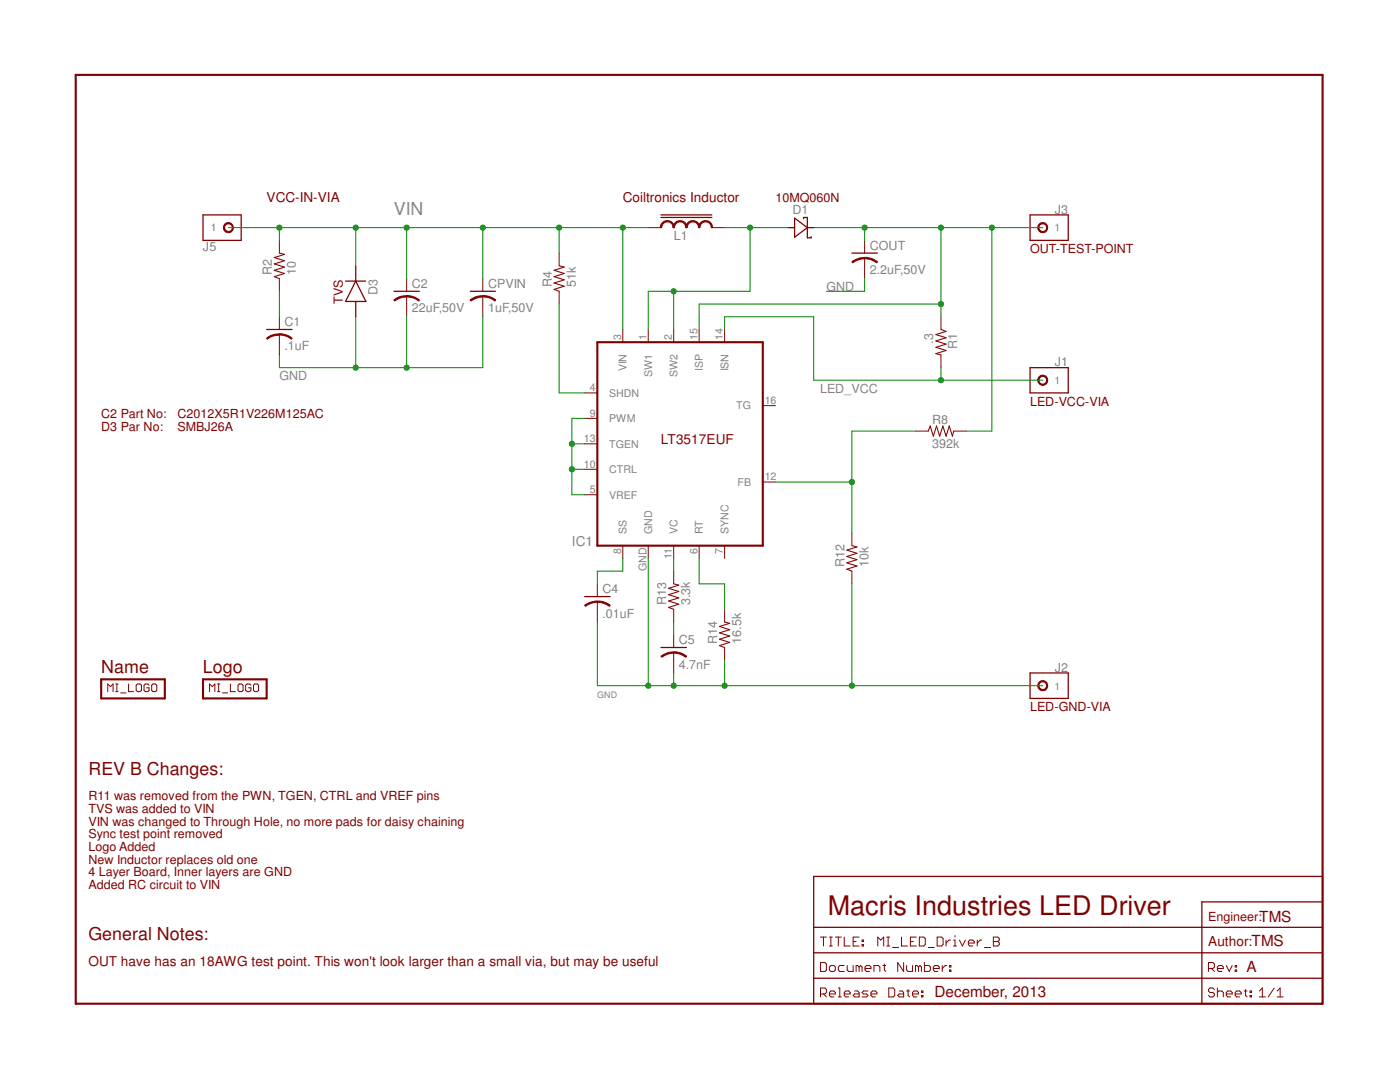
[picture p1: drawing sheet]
<?xml version="1.0" encoding="utf-8"?>
<!DOCTYPE eagle SYSTEM "eagle.dtd">
<eagle version="6.5.0">
<drawing>
<settings>
<setting alwaysvectorfont="no"/>
<setting verticaltext="up"/>
</settings>
<grid distance="100" unitdist="mil" unit="mil" style="lines" multiple="1" display="yes" altdistance="0.01" altunitdist="inch" altunit="inch"/>
<schematic xreflabel="%F%N/%S.%C%R" xrefpart="/%S.%C%R">
<libraries>
<library name="Doc">
<symbols>
<symbol name="LETTER_L">
<wire x1="0" y1="185.42" x2="248.92" y2="185.42" width="0.4064" layer="94"/>
<wire x1="248.92" y1="185.42" x2="248.92" y2="0" width="0.4064" layer="94"/>
<wire x1="0" y1="185.42" x2="0" y2="0" width="0.4064" layer="94"/>
<wire x1="0" y1="0" x2="248.92" y2="0" width="0.4064" layer="94"/>
</symbol>
<symbol name="DOCFIELD">
<wire x1="0" y1="0" x2="77.47" y2="0" width="0.254" layer="94"/>
<wire x1="101.6" y1="10.16" x2="77.47" y2="10.16" width="0.254" layer="94"/>
<wire x1="0" y1="0" x2="0" y2="5.08" width="0.254" layer="94"/>
<wire x1="0" y1="5.08" x2="77.47" y2="5.08" width="0.254" layer="94"/>
<wire x1="0" y1="5.08" x2="0" y2="10.16" width="0.254" layer="94"/>
<wire x1="101.6" y1="10.16" x2="101.6" y2="5.08" width="0.254" layer="94"/>
<wire x1="77.47" y1="5.08" x2="77.47" y2="0" width="0.254" layer="94"/>
<wire x1="77.47" y1="0" x2="101.6" y2="0" width="0.254" layer="94"/>
<wire x1="77.47" y1="10.16" x2="77.47" y2="5.08" width="0.254" layer="94"/>
<wire x1="77.47" y1="10.16" x2="0" y2="10.16" width="0.254" layer="94"/>
<wire x1="77.47" y1="5.08" x2="101.6" y2="5.08" width="0.254" layer="94"/>
<wire x1="101.6" y1="5.08" x2="101.6" y2="0" width="0.254" layer="94"/>
<wire x1="0" y1="10.16" x2="0" y2="15.24" width="0.254" layer="94"/>
<wire x1="101.6" y1="25.4" x2="0" y2="25.4" width="0.254" layer="94"/>
<wire x1="101.6" y1="25.4" x2="101.6" y2="20.32" width="0.254" layer="94"/>
<wire x1="101.6" y1="20.32" x2="101.6" y2="15.24" width="0.254" layer="94"/>
<wire x1="0" y1="15.24" x2="77.47" y2="15.24" width="0.254" layer="94"/>
<wire x1="77.47" y1="15.24" x2="101.6" y2="15.24" width="0.254" layer="94"/>
<wire x1="0" y1="15.24" x2="0" y2="25.4" width="0.254" layer="94"/>
<wire x1="101.6" y1="15.24" x2="101.6" y2="10.16" width="0.254" layer="94"/>
<wire x1="77.47" y1="15.24" x2="77.47" y2="10.16" width="0.254" layer="94"/>
<wire x1="77.47" y1="15.24" x2="77.47" y2="20.32" width="0.254" layer="94"/>
<wire x1="77.47" y1="20.32" x2="101.6" y2="20.32" width="0.254" layer="94"/>
<text x="1.27" y="1.27" size="1.9304" layer="94" font="vector">Release Date:</text>
<text x="78.74" y="1.27" size="1.9304" layer="94" font="vector">Sheet:</text>
<text x="88.9" y="1.27" size="1.9304" layer="94" font="vector">&gt;SHEET</text>
<text x="78.74" y="6.35" size="1.9304" layer="94" font="vector">Rev:</text>
<text x="1.27" y="11.43" size="1.9304" layer="94" font="vector">TITLE:</text>
<text x="1.27" y="6.35" size="1.9304" layer="94" font="vector">Document Number:</text>
<text x="12.7" y="11.43" size="1.9304" layer="94" font="vector">&gt;DRAWING_NAME</text>
<text x="78.74" y="11.43" size="1.9304" layer="94">Author:</text>
<text x="78.74" y="16.51" size="1.778" layer="94">Engineer:</text>
</symbol>
</symbols>
<devicesets>
<deviceset name="FR-LETTER-L" prefix="SH">
<gates>
<gate name="G$1" symbol="LETTER_L" x="0" y="0"/>
<gate name="G$2" symbol="DOCFIELD" x="147.32" y="0"/>
</gates>
<devices>
<device name="">
<technologies>
<technology name=""/>
</technologies>
</device>
</devices>
</deviceset>
</devicesets>
</library>
<library name="Discrete">
<symbols>
<symbol name="RESISTOR">
<wire x1="-2.54" y1="0" x2="-2.159" y2="1.016" width="0.2032" layer="94"/>
<wire x1="-2.159" y1="1.016" x2="-1.524" y2="-1.016" width="0.2032" layer="94"/>
<wire x1="-1.524" y1="-1.016" x2="-0.889" y2="1.016" width="0.2032" layer="94"/>
<wire x1="-0.889" y1="1.016" x2="-0.254" y2="-1.016" width="0.2032" layer="94"/>
<wire x1="-0.254" y1="-1.016" x2="0.381" y2="1.016" width="0.2032" layer="94"/>
<wire x1="0.381" y1="1.016" x2="1.016" y2="-1.016" width="0.2032" layer="94"/>
<wire x1="1.016" y1="-1.016" x2="1.651" y2="1.016" width="0.2032" layer="94"/>
<wire x1="1.651" y1="1.016" x2="2.286" y2="-1.016" width="0.2032" layer="94"/>
<wire x1="2.286" y1="-1.016" x2="2.54" y2="0" width="0.2032" layer="94"/>
<text x="-1.778" y="1.4986" size="1.778" layer="95">&gt;NAME</text>
<text x="-1.778" y="-3.302" size="1.778" layer="96">&gt;VALUE</text>
<pin name="2" x="5.08" y="0" visible="off" length="short" direction="pas" swaplevel="1" rot="R180"/>
<pin name="1" x="-5.08" y="0" visible="off" length="short" direction="pas" swaplevel="1"/>
</symbol>
<symbol name="CAP">
<wire x1="-2.54" y1="0" x2="2.54" y2="0" width="0.254" layer="94"/>
<wire x1="0" y1="-1.016" x2="0" y2="-2.54" width="0.1524" layer="94"/>
<wire x1="0" y1="-1" x2="2.4892" y2="-1.8542" width="0.254" layer="94" curve="-37.878202" cap="flat"/>
<wire x1="-2.4668" y1="-1.8504" x2="0" y2="-1.0161" width="0.254" layer="94" curve="-37.373024" cap="flat"/>
<text x="1.016" y="0.635" size="1.778" layer="95">&gt;NAME</text>
<text x="1.016" y="-4.191" size="1.778" layer="96">&gt;VALUE</text>
<pin name="1" x="0" y="2.54" visible="off" length="short" direction="pas" swaplevel="1" rot="R270"/>
<pin name="2" x="0" y="-5.08" visible="off" length="short" direction="pas" swaplevel="1" rot="R90"/>
</symbol>
<symbol name="SHOTTKEY">
<wire x1="1.27" y1="1.905" x2="-1.27" y2="0" width="0.254" layer="94"/>
<wire x1="-1.27" y1="0" x2="1.27" y2="-1.905" width="0.254" layer="94"/>
<wire x1="1.27" y1="-1.905" x2="1.27" y2="0" width="0.254" layer="94"/>
<wire x1="1.27" y1="0" x2="1.27" y2="1.905" width="0.254" layer="94"/>
<wire x1="-2.54" y1="0" x2="-1.27" y2="0" width="0.254" layer="94"/>
<wire x1="1.27" y1="0" x2="2.54" y2="0" width="0.254" layer="94"/>
<wire x1="-2.032" y1="1.778" x2="-2.032" y2="2.032" width="0.254" layer="94"/>
<wire x1="-2.032" y1="2.032" x2="-1.27" y2="2.032" width="0.254" layer="94"/>
<wire x1="-1.27" y1="2.032" x2="-1.27" y2="-2.032" width="0.254" layer="94"/>
<wire x1="-1.27" y1="-2.032" x2="-0.508" y2="-2.032" width="0.254" layer="94"/>
<wire x1="-0.508" y1="-2.032" x2="-0.508" y2="-1.778" width="0.254" layer="94"/>
<text x="-1.524" y="-4.572" size="1.778" layer="95">&gt;NAME</text>
<pin name="C" x="-2.54" y="0" visible="off" length="point"/>
<pin name="A" x="2.54" y="0" visible="off" length="point" rot="R180"/>
</symbol>
<symbol name="INDUCTOR">
<wire x1="0" y1="0" x2="2.54" y2="0" width="0.254" layer="94" curve="-180" cap="flat"/>
<wire x1="2.54" y1="0" x2="5.08" y2="0" width="0.254" layer="94" curve="-180" cap="flat"/>
<wire x1="-2.54" y1="0" x2="0" y2="0" width="0.254" layer="94" curve="-180" cap="flat"/>
<wire x1="-5.08" y1="0" x2="-2.54" y2="0" width="0.254" layer="94" curve="-180" cap="flat"/>
<wire x1="-5.08" y1="2.032" x2="5.08" y2="2.032" width="0.254" layer="94"/>
<wire x1="-5.08" y1="2.54" x2="5.08" y2="2.54" width="0.254" layer="94"/>
<text x="-2.54" y="-2.54" size="1.778" layer="95">&gt;NAME</text>
<text x="-2.54" y="-5.08" size="1.778" layer="96">&gt;VALUE</text>
<pin name="1" x="-7.62" y="0" visible="off" length="short"/>
<pin name="2" x="7.62" y="0" visible="off" length="short" rot="R180"/>
</symbol>
<symbol name="DIODE">
<wire x1="-5.08" y1="0" x2="-2.032" y2="0" width="0.254" layer="94"/>
<wire x1="2.032" y1="-2.032" x2="2.032" y2="0" width="0.254" layer="94"/>
<wire x1="2.032" y1="0" x2="2.032" y2="2.032" width="0.254" layer="94"/>
<wire x1="2.032" y1="2.032" x2="-2.032" y2="0" width="0.254" layer="94"/>
<wire x1="5.08" y1="0" x2="2.032" y2="0" width="0.254" layer="94"/>
<wire x1="-2.032" y1="2.024" x2="-2.032" y2="0" width="0.254" layer="94"/>
<wire x1="-2.032" y1="0" x2="-2.032" y2="-2.024" width="0.254" layer="94"/>
<wire x1="-2.032" y1="0" x2="2.032" y2="-2.032" width="0.254" layer="94"/>
<text x="-2.54" y="2.54" size="1.778" layer="95">&gt;NAME</text>
<text x="-2.54" y="-5.08" size="1.778" layer="96">&gt;VALUE</text>
<pin name="C" x="-5.08" y="0" visible="off" length="point"/>
<pin name="A" x="5.08" y="0" visible="off" length="point"/>
</symbol>
</symbols>
<devicesets>
<deviceset name="RES" prefix="R" uservalue="yes">
<gates>
<gate name="G$1" symbol="RESISTOR" x="0" y="0"/>
</gates>
<devices>
<device name="-0207/10" package="0207/10">
<connects>
<connect gate="G$1" pin="1" pad="1"/>
<connect gate="G$1" pin="2" pad="2"/>
</connects>
<technologies>
<technology name=""/>
</technologies>
</device>
<device name="-S0402" package="R0402">
<connects>
<connect gate="G$1" pin="1" pad="1"/>
<connect gate="G$1" pin="2" pad="2"/>
</connects>
<technologies>
<technology name=""/>
</technologies>
</device>
<device name="-S0603" package="R0603">
<connects>
<connect gate="G$1" pin="1" pad="1"/>
<connect gate="G$1" pin="2" pad="2"/>
</connects>
<technologies>
<technology name=""/>
</technologies>
</device>
<device name="-S0805" package="R0805">
<connects>
<connect gate="G$1" pin="1" pad="1"/>
<connect gate="G$1" pin="2" pad="2"/>
</connects>
<technologies>
<technology name=""/>
</technologies>
</device>
<device name="-S0402S" package="R0402S">
<connects>
<connect gate="G$1" pin="1" pad="1"/>
<connect gate="G$1" pin="2" pad="2"/>
</connects>
<technologies>
<technology name=""/>
</technologies>
</device>
<device name="-S0603S" package="R0603S">
<connects>
<connect gate="G$1" pin="1" pad="1"/>
<connect gate="G$1" pin="2" pad="2"/>
</connects>
<technologies>
<technology name=""/>
</technologies>
</device>
<device name="-S2010" package="R2010">
<connects>
<connect gate="G$1" pin="1" pad="1"/>
<connect gate="G$1" pin="2" pad="2"/>
</connects>
<technologies>
<technology name=""/>
</technologies>
</device>
<device name="-S1206" package="R1206">
<connects>
<connect gate="G$1" pin="1" pad="1"/>
<connect gate="G$1" pin="2" pad="2"/>
</connects>
<technologies>
<technology name=""/>
</technologies>
</device>
<device name="-S0805S" package="R0805S">
<connects>
<connect gate="G$1" pin="1" pad="1"/>
<connect gate="G$1" pin="2" pad="2"/>
</connects>
<technologies>
<technology name=""/>
</technologies>
</device>
<device name="-S1206S" package="R1206S">
<connects>
<connect gate="G$1" pin="1" pad="1"/>
<connect gate="G$1" pin="2" pad="2"/>
</connects>
<technologies>
<technology name=""/>
</technologies>
</device>
<device name="-1210" package="PANASONIC_1210">
<connects>
<connect gate="G$1" pin="1" pad="P$1"/>
<connect gate="G$1" pin="2" pad="P$2"/>
</connects>
<technologies>
<technology name=""/>
</technologies>
</device>
<device name="-2512" package="2512">
<connects>
<connect gate="G$1" pin="1" pad="P$1"/>
<connect gate="G$1" pin="2" pad="P$2"/>
</connects>
<technologies>
<technology name=""/>
</technologies>
</device>
</devices>
</deviceset>
<deviceset name="CAP" prefix="C" uservalue="yes">
<gates>
<gate name="G$1" symbol="CAP" x="0" y="0"/>
</gates>
<devices>
<device name="-S0402" package="C0402">
<connects>
<connect gate="G$1" pin="1" pad="1"/>
<connect gate="G$1" pin="2" pad="2"/>
</connects>
<technologies>
<technology name=""/>
</technologies>
</device>
<device name="-S0603" package="C0603">
<connects>
<connect gate="G$1" pin="1" pad="1"/>
<connect gate="G$1" pin="2" pad="2"/>
</connects>
<technologies>
<technology name=""/>
</technologies>
</device>
<device name="-S0805" package="C0805">
<connects>
<connect gate="G$1" pin="1" pad="1"/>
<connect gate="G$1" pin="2" pad="2"/>
</connects>
<technologies>
<technology name=""/>
</technologies>
</device>
<device name="-A102/2X7" package="C102/2X7">
<connects>
<connect gate="G$1" pin="1" pad="1"/>
<connect gate="G$1" pin="2" pad="2"/>
</connects>
<technologies>
<technology name=""/>
</technologies>
</device>
<device name="-S1206" package="C1206">
<connects>
<connect gate="G$1" pin="1" pad="1"/>
<connect gate="G$1" pin="2" pad="2"/>
</connects>
<technologies>
<technology name=""/>
</technologies>
</device>
<device name="-S0402P" package="C0402P">
<connects>
<connect gate="G$1" pin="1" pad="1"/>
<connect gate="G$1" pin="2" pad="2"/>
</connects>
<technologies>
<technology name=""/>
</technologies>
</device>
<device name="-S0402S" package="C0402S">
<connects>
<connect gate="G$1" pin="1" pad="1"/>
<connect gate="G$1" pin="2" pad="2"/>
</connects>
<technologies>
<technology name=""/>
</technologies>
</device>
<device name="-S0603S" package="C0603S">
<connects>
<connect gate="G$1" pin="1" pad="1"/>
<connect gate="G$1" pin="2" pad="2"/>
</connects>
<technologies>
<technology name=""/>
</technologies>
</device>
<device name="-C1210" package="C1210">
<connects>
<connect gate="G$1" pin="1" pad="P$1"/>
<connect gate="G$1" pin="2" pad="P$2"/>
</connects>
<technologies>
<technology name=""/>
</technologies>
</device>
<device name="-S0805S" package="C0805S">
<connects>
<connect gate="G$1" pin="1" pad="1"/>
<connect gate="G$1" pin="2" pad="2"/>
</connects>
<technologies>
<technology name=""/>
</technologies>
</device>
<device name="-S1206S" package="C1206S">
<connects>
<connect gate="G$1" pin="1" pad="1"/>
<connect gate="G$1" pin="2" pad="2"/>
</connects>
<technologies>
<technology name=""/>
</technologies>
</device>
<device name="-CAP2220" package="2220">
<connects>
<connect gate="G$1" pin="1" pad="P$1"/>
<connect gate="G$1" pin="2" pad="P$2"/>
</connects>
<technologies>
<technology name=""/>
</technologies>
</device>
</devices>
</deviceset>
<deviceset name="SCHOTTKY" prefix="D">
<gates>
<gate name="G$1" symbol="SHOTTKEY" x="0" y="0"/>
</gates>
<devices>
<device name="-SMC" package="SMC">
<connects>
<connect gate="G$1" pin="A" pad="A"/>
<connect gate="G$1" pin="C" pad="C"/>
</connects>
<technologies>
<technology name=""/>
</technologies>
</device>
<device name="-POWERMITE" package="POWERMITE">
<connects>
<connect gate="G$1" pin="A" pad="A"/>
<connect gate="G$1" pin="C" pad="C"/>
</connects>
<technologies>
<technology name=""/>
</technologies>
</device>
<device name="-SOD323" package="SOD-323">
<connects>
<connect gate="G$1" pin="A" pad="A"/>
<connect gate="G$1" pin="C" pad="C"/>
</connects>
<technologies>
<technology name=""/>
</technologies>
</device>
<device name="-SMA" package="SMA">
<connects>
<connect gate="G$1" pin="A" pad="A"/>
<connect gate="G$1" pin="C" pad="C"/>
</connects>
<technologies>
<technology name=""/>
</technologies>
</device>
<device name="-SMB" package="SMB">
<connects>
<connect gate="G$1" pin="A" pad="A"/>
<connect gate="G$1" pin="C" pad="C"/>
</connects>
<technologies>
<technology name=""/>
</technologies>
</device>
<device name="-SMC-DO214AB" package="SMC-DO214AB">
<connects>
<connect gate="G$1" pin="A" pad="A"/>
<connect gate="G$1" pin="C" pad="C"/>
</connects>
<technologies>
<technology name=""/>
</technologies>
</device>
<device name="-DO-201AD" package="DO-201AD">
<connects>
<connect gate="G$1" pin="A" pad="ANODE"/>
<connect gate="G$1" pin="C" pad="CATHODE"/>
</connects>
<technologies>
<technology name=""/>
</technologies>
</device>
<device name="-DO-214AA" package="DO-214AA">
<connects>
<connect gate="G$1" pin="A" pad="ANODE"/>
<connect gate="G$1" pin="C" pad="CATH"/>
</connects>
<technologies>
<technology name=""/>
</technologies>
</device>
<device name="-DO-213AC-2" package="DO-213AC-2">
<connects>
<connect gate="G$1" pin="A" pad="A"/>
<connect gate="G$1" pin="C" pad="C"/>
</connects>
<technologies>
<technology name=""/>
</technologies>
</device>
</devices>
</deviceset>
<deviceset name="IND" prefix="L" uservalue="yes">
<gates>
<gate name="G$1" symbol="INDUCTOR" x="0" y="0"/>
</gates>
<devices>
<device name="-ELL6SH" package="ELL6SH">
<connects>
<connect gate="G$1" pin="1" pad="1"/>
<connect gate="G$1" pin="2" pad="2"/>
</connects>
<technologies>
<technology name=""/>
</technologies>
</device>
<device name="-PM43" package="PM43">
<connects>
<connect gate="G$1" pin="1" pad="P$1"/>
<connect gate="G$1" pin="2" pad="P$2"/>
</connects>
<technologies>
<technology name=""/>
</technologies>
</device>
<device name="-CDRH6D38" package="CDRH6D38">
<connects>
<connect gate="G$1" pin="1" pad="1"/>
<connect gate="G$1" pin="2" pad="2"/>
</connects>
<technologies>
<technology name=""/>
</technologies>
</device>
<device name="-CDRH8D43" package="CDRH8D43">
<connects>
<connect gate="G$1" pin="1" pad="1"/>
<connect gate="G$1" pin="2" pad="2"/>
</connects>
<technologies>
<technology name=""/>
</technologies>
</device>
<device name="-VISHAY_2525" package="VISHAY-2525">
<connects>
<connect gate="G$1" pin="1" pad="1"/>
<connect gate="G$1" pin="2" pad="2"/>
</connects>
<technologies>
<technology name=""/>
</technologies>
</device>
<device name="-CR43" package="CR43">
<connects>
<connect gate="G$1" pin="1" pad="1"/>
<connect gate="G$1" pin="2" pad="2"/>
</connects>
<technologies>
<technology name=""/>
</technologies>
</device>
<device name="-L1210" package="L1210">
<connects>
<connect gate="G$1" pin="1" pad="P$1"/>
<connect gate="G$1" pin="2" pad="P$2"/>
</connects>
<technologies>
<technology name=""/>
</technologies>
</device>
<device name="-L1812" package="L1812">
<connects>
<connect gate="G$1" pin="1" pad="1"/>
<connect gate="G$1" pin="2" pad="2"/>
</connects>
<technologies>
<technology name=""/>
</technologies>
</device>
<device name="-CDRH5D18" package="CDRH5D18">
<connects>
<connect gate="G$1" pin="1" pad="1"/>
<connect gate="G$1" pin="2" pad="2"/>
</connects>
<technologies>
<technology name=""/>
</technologies>
</device>
<device name="-NP04S" package="NP04S">
<connects>
<connect gate="G$1" pin="1" pad="1"/>
<connect gate="G$1" pin="2" pad="2"/>
</connects>
<technologies>
<technology name=""/>
</technologies>
</device>
<device name="-COILTRONICS-DR125" package="COILTRONICS-DR125">
<connects>
<connect gate="G$1" pin="1" pad="1"/>
<connect gate="G$1" pin="2" pad="2"/>
</connects>
<technologies>
<technology name=""/>
</technologies>
</device>
<device name="-COILTRONICS-DR73" package="COILTRONICS-DR73">
<connects>
<connect gate="G$1" pin="1" pad="1"/>
<connect gate="G$1" pin="2" pad="2"/>
</connects>
<technologies>
<technology name=""/>
</technologies>
</device>
<device name="-CDRH127" package="CDRH127">
<connects>
<connect gate="G$1" pin="1" pad="1"/>
<connect gate="G$1" pin="2" pad="2"/>
</connects>
<technologies>
<technology name=""/>
</technologies>
</device>
<device name="-SMTDRRI8D43" package="CDRH8D43">
<connects>
<connect gate="G$1" pin="1" pad="1"/>
<connect gate="G$1" pin="2" pad="2"/>
</connects>
<technologies>
<technology name=""/>
</technologies>
</device>
<device name="-0402" package="R0402S">
<connects>
<connect gate="G$1" pin="1" pad="1"/>
<connect gate="G$1" pin="2" pad="2"/>
</connects>
<technologies>
<technology name=""/>
</technologies>
</device>
<device name="-0805" package="R0805">
<connects>
<connect gate="G$1" pin="1" pad="1"/>
<connect gate="G$1" pin="2" pad="2"/>
</connects>
<technologies>
<technology name=""/>
</technologies>
</device>
<device name="-NR3012" package="NR3012">
<connects>
<connect gate="G$1" pin="1" pad="1"/>
<connect gate="G$1" pin="2" pad="2"/>
</connects>
<technologies>
<technology name=""/>
</technologies>
</device>
<device name="-SPM6530T" package="SPM6530T">
<connects>
<connect gate="G$1" pin="1" pad="1"/>
<connect gate="G$1" pin="2" pad="2"/>
</connects>
<technologies>
<technology name=""/>
</technologies>
</device>
<device name="-CDRH127/LD" package="CDRH127">
<connects>
<connect gate="G$1" pin="1" pad="1"/>
<connect gate="G$1" pin="2" pad="2"/>
</connects>
<technologies>
<technology name=""/>
</technologies>
</device>
<device name="-0402-MED" package="R0402">
<connects>
<connect gate="G$1" pin="1" pad="1"/>
<connect gate="G$1" pin="2" pad="2"/>
</connects>
<technologies>
<technology name=""/>
</technologies>
</device>
<device name="-CDRH125" package="CDRH125">
<connects>
<connect gate="G$1" pin="1" pad="P$1"/>
<connect gate="G$1" pin="2" pad="P$2"/>
</connects>
<technologies>
<technology name=""/>
</technologies>
</device>
<device name="-TDK-VLF10040T" package="VLF10040T">
<connects>
<connect gate="G$1" pin="1" pad="1"/>
<connect gate="G$1" pin="2" pad="2"/>
</connects>
<technologies>
<technology name=""/>
</technologies>
</device>
<device name="-800" package="IND-800">
<connects>
<connect gate="G$1" pin="1" pad="1"/>
<connect gate="G$1" pin="2" pad="2"/>
</connects>
<technologies>
<technology name=""/>
</technologies>
</device>
<device name="-COILTRONICS-MPI4040" package="IND-COILTRONICS">
<connects>
<connect gate="G$1" pin="1" pad="DOT"/>
<connect gate="G$1" pin="2" pad="NO_DOT"/>
</connects>
<technologies>
<technology name=""/>
</technologies>
</device>
</devices>
</deviceset>
<deviceset name="DIODE" prefix="D" uservalue="yes">
<gates>
<gate name="G$1" symbol="DIODE" x="0" y="0"/>
</gates>
<devices>
<device name="0402" package="D0402">
<connects>
<connect gate="G$1" pin="A" pad="A"/>
<connect gate="G$1" pin="C" pad="C"/>
</connects>
<technologies>
<technology name=""/>
</technologies>
</device>
<device name="0603" package="D0603">
<connects>
<connect gate="G$1" pin="A" pad="A"/>
<connect gate="G$1" pin="C" pad="C"/>
</connects>
<technologies>
<technology name=""/>
</technologies>
</device>
<device name="0805" package="D0805">
<connects>
<connect gate="G$1" pin="A" pad="A"/>
<connect gate="G$1" pin="C" pad="C"/>
</connects>
<technologies>
<technology name=""/>
</technologies>
</device>
<device name="035" package="DO35">
<connects>
<connect gate="G$1" pin="A" pad="A"/>
<connect gate="G$1" pin="C" pad="C"/>
</connects>
<technologies>
<technology name=""/>
</technologies>
</device>
<device name="A405" package="A405">
<connects>
<connect gate="G$1" pin="A" pad="A"/>
<connect gate="G$1" pin="C" pad="C"/>
</connects>
<technologies>
<technology name=""/>
</technologies>
</device>
<device name="DO41" package="DO41">
<connects>
<connect gate="G$1" pin="A" pad="A"/>
<connect gate="G$1" pin="C" pad="C"/>
</connects>
<technologies>
<technology name=""/>
</technologies>
</device>
<device name="0402S" package="D0402S">
<connects>
<connect gate="G$1" pin="A" pad="A"/>
<connect gate="G$1" pin="C" pad="C"/>
</connects>
<technologies>
<technology name=""/>
</technologies>
</device>
<device name="SMA" package="SMA">
<connects>
<connect gate="G$1" pin="A" pad="A"/>
<connect gate="G$1" pin="C" pad="C"/>
</connects>
<technologies>
<technology name=""/>
</technologies>
</device>
<device name="-SOD123" package="SOD-123">
<connects>
<connect gate="G$1" pin="A" pad="2"/>
<connect gate="G$1" pin="C" pad="1"/>
</connects>
<technologies>
<technology name=""/>
</technologies>
</device>
<device name="?" package="SOD-523F">
<connects>
<connect gate="G$1" pin="A" pad="0"/>
<connect gate="G$1" pin="C" pad="1"/>
</connects>
<technologies>
<technology name=""/>
</technologies>
</device>
<device name="-DO-214AA" package="DO-214AA">
<connects>
<connect gate="G$1" pin="A" pad="ANODE"/>
<connect gate="G$1" pin="C" pad="CATH"/>
</connects>
<technologies>
<technology name=""/>
</technologies>
</device>
<device name="-DO-213AC2" package="DO-213AC-2">
<connects>
<connect gate="G$1" pin="A" pad="A"/>
<connect gate="G$1" pin="C" pad="C"/>
</connects>
<technologies>
<technology name=""/>
</technologies>
</device>
</devices>
</deviceset>
</devicesets>
</library>
<library name="IC">
<symbols>
<symbol name="LT3517">
<wire x1="0" y1="0" x2="33.02" y2="0" width="0.4064" layer="94"/>
<wire x1="33.02" y1="0" x2="33.02" y2="40.64" width="0.4064" layer="94"/>
<wire x1="33.02" y1="40.64" x2="0" y2="40.64" width="0.4064" layer="94"/>
<wire x1="0" y1="40.64" x2="0" y2="0" width="0.4064" layer="94"/>
<text x="12.7" y="20.32" size="1.9304" layer="94">LT3517EUF</text>
<text x="33.02" y="-5.08" size="1.9304" layer="95">&gt;NAME</text>
<pin name="SHDN" x="-2.54" y="30.48" length="short"/>
<pin name="PWM" x="-2.54" y="25.4" length="short"/>
<pin name="TGEN" x="-2.54" y="20.32" length="short"/>
<pin name="CTRL" x="-2.54" y="15.24" length="short"/>
<pin name="VREF" x="-2.54" y="10.16" length="short"/>
<pin name="SS" x="5.08" y="-2.54" length="short" rot="R90"/>
<pin name="GND" x="10.16" y="-2.54" length="short" rot="R90"/>
<pin name="VC" x="15.24" y="-2.54" length="short" rot="R90"/>
<pin name="RT" x="20.32" y="-2.54" length="short" rot="R90"/>
<pin name="SYNC" x="25.4" y="-2.54" length="short" rot="R90"/>
<pin name="FB" x="35.56" y="12.7" length="short" rot="R180"/>
<pin name="TG" x="35.56" y="27.94" length="short" rot="R180"/>
<pin name="VIN" x="5.08" y="43.18" length="short" rot="R270"/>
<pin name="SW1" x="10.16" y="43.18" length="short" rot="R270"/>
<pin name="SW2" x="15.24" y="43.18" length="short" rot="R270"/>
<pin name="ISP" x="20.32" y="43.18" length="short" rot="R270"/>
<pin name="ISN" x="25.4" y="43.18" length="short" rot="R270"/>
</symbol>
</symbols>
<devicesets>
<deviceset name="LT3517" prefix="IC">
<gates>
<gate name="G$1" symbol="LT3517" x="0" y="0"/>
</gates>
<devices>
<device name="" package="QFN_SM">
<connects>
<connect gate="G$1" pin="CTRL" pad="10"/>
<connect gate="G$1" pin="FB" pad="12"/>
<connect gate="G$1" pin="GND" pad="GND"/>
<connect gate="G$1" pin="ISN" pad="14"/>
<connect gate="G$1" pin="ISP" pad="15"/>
<connect gate="G$1" pin="PWM" pad="9"/>
<connect gate="G$1" pin="RT" pad="6"/>
<connect gate="G$1" pin="SHDN" pad="4"/>
<connect gate="G$1" pin="SS" pad="8"/>
<connect gate="G$1" pin="SW1" pad="1"/>
<connect gate="G$1" pin="SW2" pad="2"/>
<connect gate="G$1" pin="SYNC" pad="7"/>
<connect gate="G$1" pin="TG" pad="16"/>
<connect gate="G$1" pin="TGEN" pad="13"/>
<connect gate="G$1" pin="VC" pad="11"/>
<connect gate="G$1" pin="VIN" pad="3"/>
<connect gate="G$1" pin="VREF" pad="5"/>
</connects>
<technologies>
<technology name=""/>
</technologies>
</device>
</devices>
</deviceset>
</devicesets>
</library>
<library name="Mechanical">
<symbols>
<symbol name="PHDR-1">
<wire x1="-5.08" y1="-2.54" x2="2.54" y2="-2.54" width="0.254" layer="94"/>
<wire x1="2.54" y1="-2.54" x2="2.54" y2="2.54" width="0.254" layer="94"/>
<wire x1="2.54" y1="2.54" x2="-5.08" y2="2.54" width="0.254" layer="94"/>
<wire x1="-5.08" y1="2.54" x2="-5.08" y2="-2.54" width="0.254" layer="94"/>
<circle x="0" y="0" radius="0.898" width="0.254" layer="94"/>
<text x="-5.08" y="-4.572" size="1.778" layer="95">&gt;NAME</text>
<pin name="1" x="0" y="0" visible="pin" length="point" direction="pas" rot="R180"/>
</symbol>
</symbols>
<devicesets>
<deviceset name="HDR-1X1" prefix="J">
<gates>
<gate name="G$1" symbol="PHDR-1" x="0" y="0"/>
</gates>
<devices>
<device name="-NORM" package="HDR-1X1">
<connects>
<connect gate="G$1" pin="1" pad="1"/>
</connects>
<technologies>
<technology name=""/>
</technologies>
</device>
<device name="-18AWG_WIRE" package="18AWG-SOLDERPOINT">
<connects>
<connect gate="G$1" pin="1" pad="1"/>
</connects>
<technologies>
<technology name=""/>
</technologies>
</device>
<device name="-8AWG" package="CON-8AWG">
<connects>
<connect gate="G$1" pin="1" pad="P$1"/>
</connects>
<technologies>
<technology name=""/>
</technologies>
</device>
<device name="-14AWG" package="14AWG-SOLDERPOINT">
<connects>
<connect gate="G$1" pin="1" pad="P$1"/>
</connects>
<technologies>
<technology name=""/>
</technologies>
</device>
</devices>
</deviceset>
</devicesets>
</library>
<library name="Logo">
<symbols>
<symbol name="MI_LOGO">
<wire x1="-5.08" y1="1.27" x2="-5.08" y2="-2.54" width="0.4064" layer="94"/>
<wire x1="-5.08" y1="-2.54" x2="7.62" y2="-2.54" width="0.4064" layer="94"/>
<wire x1="7.62" y1="-2.54" x2="7.62" y2="1.27" width="0.4064" layer="94"/>
<wire x1="7.62" y1="1.27" x2="-5.08" y2="1.27" width="0.4064" layer="94"/>
<text x="-3.81" y="-1.27" size="1.6764" layer="94" font="vector">MI_LOGO</text>
</symbol>
</symbols>
<devicesets>
<deviceset name="MI_LOGO">
<gates>
<gate name="G$1" symbol="MI_LOGO" x="5.08" y="2.54"/>
</gates>
<devices>
<device name="-ONE" package="MI_LOGO">
<technologies>
<technology name=""/>
</technologies>
</device>
<device name="-TWO" package="MI_LOGO-5">
<technologies>
<technology name=""/>
</technologies>
</device>
<device name="-NAME_ONE" package="MI_LOGO_NAME_1">
<technologies>
<technology name=""/>
</technologies>
</device>
<device name="-NAME_TWO" package="MI_LOGO_NAME_2">
<technologies>
<technology name=""/>
</technologies>
</device>
<device name="-2014_USA" package="MACRIS_USA_LOGO">
<technologies>
<technology name=""/>
</technologies>
</device>
<device name="-GROVE" package="GROVES_LOGO">
<technologies>
<technology name=""/>
</technologies>
</device>
<device name="" package="MACRIS_MIU30">
<technologies>
<technology name=""/>
</technologies>
</device>
</devices>
</deviceset>
</devicesets>
</library>
</libraries>
<attributes>
</attributes>
<variantdefs>
</variantdefs>
<classes>
<class number="0" name="default" width="0" drill="0">
</class>
</classes>
<parts>
<part name="SH1" library="Doc" deviceset="FR-LETTER-L" device=""/>
<part name="R4" library="Discrete" deviceset="RES" device="-S0805" value="51k"/>
<part name="R12" library="Discrete" deviceset="RES" device="-S0805" value="10k"/>
<part name="R14" library="Discrete" deviceset="RES" device="-S0805" value="16.5k"/>
<part name="R13" library="Discrete" deviceset="RES" device="-S0805" value="3.3k"/>
<part name="R8" library="Discrete" deviceset="RES" device="-S0805" value="392k"/>
<part name="R1" library="Discrete" deviceset="RES" device="-S1206" value=".3"/>
<part name="IC1" library="IC" deviceset="LT3517" device=""/>
<part name="C2" library="Discrete" deviceset="CAP" device="-S0805" value="22uF,50V"/>
<part name="CPVIN" library="Discrete" deviceset="CAP" device="-S1206" value="1uF,50V"/>
<part name="COUT" library="Discrete" deviceset="CAP" device="-S1206" value="2.2uF,50V"/>
<part name="C4" library="Discrete" deviceset="CAP" device="-S0805" value=".01uF"/>
<part name="C5" library="Discrete" deviceset="CAP" device="-S0805" value="4.7nF"/>
<part name="D1" library="Discrete" deviceset="SCHOTTKY" device="-DO-213AC-2"/>
<part name="J1" library="Mechanical" deviceset="HDR-1X1" device="-14AWG"/>
<part name="J2" library="Mechanical" deviceset="HDR-1X1" device="-14AWG"/>
<part name="J3" library="Mechanical" deviceset="HDR-1X1" device="-18AWG_WIRE"/>
<part name="J5" library="Mechanical" deviceset="HDR-1X1" device="-14AWG"/>
<part name="L1" library="Discrete" deviceset="IND" device="-COILTRONICS-MPI4040"/>
<part name="U$1" library="Logo" deviceset="MI_LOGO" device="-NAME_ONE"/>
<part name="U$2" library="Logo" deviceset="MI_LOGO" device="-ONE"/>
<part name="R2" library="Discrete" deviceset="RES" device="-S0805" value="10 "/>
<part name="C1" library="Discrete" deviceset="CAP" device="-S0805" value=".1uF"/>
<part name="D3" library="Discrete" deviceset="DIODE" device="-DO-214AA"/>
</parts>
<sheets>
<sheet>
<plain>
<text x="236.22" y="16.256" size="2.1844" layer="94">TMS</text>
<text x="234.696" y="11.43" size="2.1844" layer="94">TMS</text>
<text x="233.68" y="6.35" size="2.1844" layer="94">A</text>
<text x="150.114" y="17.78" size="3.81" layer="94">Macris Industries LED Driver</text>
<text x="171.45" y="1.27" size="2.1844" layer="94">December, 2013</text>
<text x="139.7" y="160.02" size="1.778" layer="94">10MQ060N</text>
<text x="190.5" y="58.42" size="1.778" layer="94">LED-GND-VIA</text>
<text x="190.5" y="119.38" size="1.778" layer="94">LED-VCC-VIA</text>
<text x="190.5" y="149.86" size="1.778" layer="94">OUT-TEST-POINT</text>
<text x="2.54" y="12.7" size="2.54" layer="94">General Notes:</text>
<text x="2.54" y="7.62" size="1.9304" layer="94">OUT have has an 18AWG test point. This won't look larger than a small via, but may be useful</text>
<text x="38.1" y="160.02" size="1.9304" layer="94">VCC-IN-VIA</text>
<text x="109.22" y="160.02" size="1.9304" layer="94">Coiltronics Inductor</text>
<text x="2.54" y="45.72" size="2.54" layer="94">REV B Changes:</text>
<text x="2.54" y="40.64" size="1.778" layer="94">R11 was removed from the PWN, TGEN, CTRL and VREF pins</text>
<text x="2.54" y="38.1" size="1.778" layer="94">TVS was added to VIN</text>
<text x="2.54" y="35.56" size="1.778" layer="94">VIN was changed to Through Hole, no more pads for daisy chaining</text>
<text x="2.54" y="33.02" size="1.778" layer="94">Sync test point removed</text>
<text x="2.54" y="30.48" size="1.778" layer="94">Logo Added</text>
<text x="2.54" y="27.94" size="1.778" layer="94">New Inductor replaces old one</text>
<text x="2.54" y="25.4" size="1.778" layer="94">4 Layer Board, Inner layers are GND</text>
<text x="5.08" y="66.04" size="2.54" layer="94">Name</text>
<text x="25.4" y="66.04" size="2.54" layer="94">Logo</text>
<text x="20.32" y="114.3" size="1.778" layer="94">SMBJ26A</text>
<text x="53.34" y="139.7" size="1.778" layer="94" rot="R90">TVS</text>
<text x="20.32" y="116.84" size="1.778" layer="94">C2012X5R1V226M125AC</text>
<text x="5.08" y="116.84" size="1.778" layer="94">C2 Part No:</text>
<text x="2.54" y="22.86" size="1.778" layer="94">Added RC circuit to VIN</text>
<text x="5.08" y="114.3" size="1.778" layer="94">D3 Par No:</text>
</plain>
<instances>
<instance part="SH1" gate="G$1" x="0" y="0"/>
<instance part="SH1" gate="G$2" x="147.32" y="0"/>
<instance part="R4" gate="G$1" x="96.52" y="144.78" rot="R90"/>
<instance part="R12" gate="G$1" x="154.94" y="88.9" rot="R90"/>
<instance part="R14" gate="G$1" x="129.54" y="73.66" rot="R90"/>
<instance part="R13" gate="G$1" x="119.38" y="81.28" rot="R90"/>
<instance part="R8" gate="G$1" x="172.72" y="114.3"/>
<instance part="R1" gate="G$1" x="172.72" y="132.08" rot="R270"/>
<instance part="IC1" gate="G$1" x="104.14" y="91.44" smashed="yes">
<attribute name="NAME" x="99.06" y="91.44" size="1.9304" layer="95"/>
</instance>
<instance part="C2" gate="G$1" x="66.04" y="142.24"/>
<instance part="CPVIN" gate="G$1" x="81.28" y="142.24"/>
<instance part="COUT" gate="G$1" x="157.48" y="149.86"/>
<instance part="C4" gate="G$1" x="104.14" y="81.28"/>
<instance part="C5" gate="G$1" x="119.38" y="71.12"/>
<instance part="D1" gate="G$1" x="144.78" y="154.94" rot="R180"/>
<instance part="J1" gate="G$1" x="193.04" y="124.46" rot="R180"/>
<instance part="J2" gate="G$1" x="193.04" y="63.5" rot="R180"/>
<instance part="J3" gate="G$1" x="193.04" y="154.94" rot="R180"/>
<instance part="J5" gate="G$1" x="30.48" y="154.94"/>
<instance part="L1" gate="G$1" x="121.92" y="154.94"/>
<instance part="U$1" gate="G$1" x="10.16" y="63.5"/>
<instance part="U$2" gate="G$1" x="30.48" y="63.5"/>
<instance part="R2" gate="G$1" x="40.64" y="147.32" rot="R90"/>
<instance part="C1" gate="G$1" x="40.64" y="134.62"/>
<instance part="D3" gate="G$1" x="55.88" y="142.24" rot="R270"/>
</instances>
<busses>
</busses>
<nets>
<net name="VIN" class="0">
<segment>
<wire x1="109.22" y1="134.62" x2="109.22" y2="154.94" width="0.1524" layer="91"/>
<wire x1="109.22" y1="154.94" x2="114.3" y2="154.94" width="0.1524" layer="91"/>
<wire x1="30.48" y1="154.94" x2="40.64" y2="154.94" width="0.1524" layer="91"/>
<wire x1="40.64" y1="154.94" x2="55.88" y2="154.94" width="0.1524" layer="91"/>
<wire x1="55.88" y1="154.94" x2="66.04" y2="154.94" width="0.1524" layer="91"/>
<wire x1="66.04" y1="154.94" x2="66.04" y2="144.78" width="0.1524" layer="91"/>
<wire x1="66.04" y1="154.94" x2="81.28" y2="154.94" width="0.1524" layer="91"/>
<wire x1="81.28" y1="154.94" x2="81.28" y2="144.78" width="0.1524" layer="91"/>
<wire x1="81.28" y1="154.94" x2="96.52" y2="154.94" width="0.1524" layer="91"/>
<wire x1="96.52" y1="154.94" x2="96.52" y2="149.86" width="0.1524" layer="91"/>
<wire x1="96.52" y1="154.94" x2="109.22" y2="154.94" width="0.1524" layer="91"/>
<wire x1="40.64" y1="154.94" x2="40.64" y2="152.4" width="0.1524" layer="91"/>
<wire x1="55.88" y1="147.32" x2="55.88" y2="154.94" width="0.1524" layer="91"/>
<junction x="66.04" y="154.94"/>
<junction x="81.28" y="154.94"/>
<junction x="96.52" y="154.94"/>
<junction x="109.22" y="154.94"/>
<junction x="40.64" y="154.94"/>
<junction x="55.88" y="154.94"/>
<label x="63.5" y="157.48" size="2.54" layer="95"/>
<pinref part="IC1" gate="G$1" pin="VIN"/>
<pinref part="R4" gate="G$1" pin="2"/>
<pinref part="CPVIN" gate="G$1" pin="1"/>
<pinref part="C2" gate="G$1" pin="1"/>
<pinref part="J5" gate="G$1" pin="1"/>
<pinref part="L1" gate="G$1" pin="1"/>
<pinref part="R2" gate="G$1" pin="2"/>
<pinref part="D3" gate="G$1" pin="C"/>
</segment>
</net>
<net name="GND" class="0">
<segment>
<wire x1="129.54" y1="68.58" x2="129.54" y2="63.5" width="0.1524" layer="91"/>
<wire x1="129.54" y1="63.5" x2="119.38" y2="63.5" width="0.1524" layer="91"/>
<wire x1="119.38" y1="63.5" x2="114.3" y2="63.5" width="0.1524" layer="91"/>
<wire x1="114.3" y1="63.5" x2="104.14" y2="63.5" width="0.1524" layer="91"/>
<wire x1="104.14" y1="76.2" x2="104.14" y2="63.5" width="0.1524" layer="91"/>
<wire x1="114.3" y1="88.9" x2="114.3" y2="63.5" width="0.1524" layer="91"/>
<wire x1="119.38" y1="66.04" x2="119.38" y2="63.5" width="0.1524" layer="91"/>
<wire x1="129.54" y1="63.5" x2="154.94" y2="63.5" width="0.1524" layer="91"/>
<wire x1="154.94" y1="63.5" x2="193.04" y2="63.5" width="0.1524" layer="91"/>
<wire x1="154.94" y1="83.82" x2="154.94" y2="63.5" width="0.1524" layer="91"/>
<junction x="114.3" y="63.5"/>
<junction x="119.38" y="63.5"/>
<junction x="129.54" y="63.5"/>
<junction x="154.94" y="63.5"/>
<label x="104.14" y="60.96" size="1.27" layer="95"/>
<pinref part="IC1" gate="G$1" pin="GND"/>
<pinref part="C4" gate="G$1" pin="2"/>
<pinref part="R14" gate="G$1" pin="1"/>
<pinref part="C5" gate="G$1" pin="2"/>
<pinref part="J2" gate="G$1" pin="1"/>
<pinref part="R12" gate="G$1" pin="1"/>
</segment>
<segment>
<wire x1="157.48" y1="144.78" x2="157.48" y2="142.24" width="0.1524" layer="91"/>
<wire x1="149.86" y1="142.24" x2="157.48" y2="142.24" width="0.1524" layer="91"/>
<label x="149.86" y="142.24" size="1.778" layer="95"/>
<pinref part="COUT" gate="G$1" pin="2"/>
</segment>
<segment>
<wire x1="81.28" y1="137.16" x2="81.28" y2="127" width="0.1524" layer="91"/>
<wire x1="81.28" y1="127" x2="66.04" y2="127" width="0.1524" layer="91"/>
<wire x1="66.04" y1="137.16" x2="66.04" y2="127" width="0.1524" layer="91"/>
<wire x1="40.64" y1="129.54" x2="40.64" y2="127" width="0.1524" layer="91"/>
<wire x1="40.64" y1="127" x2="55.88" y2="127" width="0.1524" layer="91"/>
<wire x1="55.88" y1="127" x2="66.04" y2="127" width="0.1524" layer="91"/>
<wire x1="55.88" y1="137.16" x2="55.88" y2="127" width="0.1524" layer="91"/>
<junction x="66.04" y="127"/>
<junction x="55.88" y="127"/>
<label x="40.64" y="124.46" size="1.778" layer="95"/>
<pinref part="CPVIN" gate="G$1" pin="2"/>
<pinref part="C2" gate="G$1" pin="2"/>
<pinref part="C1" gate="G$1" pin="2"/>
<pinref part="D3" gate="G$1" pin="A"/>
</segment>
</net>
<net name="N$2" class="0">
<segment>
<wire x1="101.6" y1="116.84" x2="99.06" y2="116.84" width="0.1524" layer="91"/>
<wire x1="99.06" y1="116.84" x2="99.06" y2="111.76" width="0.1524" layer="91"/>
<wire x1="99.06" y1="111.76" x2="99.06" y2="106.68" width="0.1524" layer="91"/>
<wire x1="99.06" y1="106.68" x2="99.06" y2="101.6" width="0.1524" layer="91"/>
<wire x1="99.06" y1="101.6" x2="101.6" y2="101.6" width="0.1524" layer="91"/>
<wire x1="101.6" y1="106.68" x2="99.06" y2="106.68" width="0.1524" layer="91"/>
<wire x1="101.6" y1="111.76" x2="99.06" y2="111.76" width="0.1524" layer="91"/>
<junction x="99.06" y="106.68"/>
<junction x="99.06" y="111.76"/>
<pinref part="IC1" gate="G$1" pin="PWM"/>
<pinref part="IC1" gate="G$1" pin="VREF"/>
<pinref part="IC1" gate="G$1" pin="CTRL"/>
<pinref part="IC1" gate="G$1" pin="TGEN"/>
</segment>
</net>
<net name="N$3" class="0">
<segment>
<wire x1="109.22" y1="88.9" x2="109.22" y2="86.36" width="0.1524" layer="91"/>
<wire x1="109.22" y1="86.36" x2="104.14" y2="86.36" width="0.1524" layer="91"/>
<wire x1="104.14" y1="86.36" x2="104.14" y2="83.82" width="0.1524" layer="91"/>
<pinref part="IC1" gate="G$1" pin="SS"/>
<pinref part="C4" gate="G$1" pin="1"/>
</segment>
</net>
<net name="N$6" class="0">
<segment>
<wire x1="119.38" y1="73.66" x2="119.38" y2="76.2" width="0.1524" layer="91"/>
<pinref part="C5" gate="G$1" pin="1"/>
<pinref part="R13" gate="G$1" pin="1"/>
</segment>
</net>
<net name="N$7" class="0">
<segment>
<wire x1="119.38" y1="86.36" x2="119.38" y2="88.9" width="0.1524" layer="91"/>
<pinref part="R13" gate="G$1" pin="2"/>
<pinref part="IC1" gate="G$1" pin="VC"/>
</segment>
</net>
<net name="N$8" class="0">
<segment>
<wire x1="124.46" y1="88.9" x2="124.46" y2="83.82" width="0.1524" layer="91"/>
<wire x1="124.46" y1="83.82" x2="129.54" y2="83.82" width="0.1524" layer="91"/>
<wire x1="129.54" y1="83.82" x2="129.54" y2="78.74" width="0.1524" layer="91"/>
<pinref part="IC1" gate="G$1" pin="RT"/>
<pinref part="R14" gate="G$1" pin="2"/>
</segment>
</net>
<net name="N$4" class="0">
<segment>
<wire x1="139.7" y1="104.14" x2="154.94" y2="104.14" width="0.1524" layer="91"/>
<wire x1="154.94" y1="104.14" x2="154.94" y2="93.98" width="0.1524" layer="91"/>
<wire x1="154.94" y1="104.14" x2="154.94" y2="114.3" width="0.1524" layer="91"/>
<wire x1="154.94" y1="114.3" x2="167.64" y2="114.3" width="0.1524" layer="91"/>
<junction x="154.94" y="104.14"/>
<pinref part="IC1" gate="G$1" pin="FB"/>
<pinref part="R12" gate="G$1" pin="2"/>
<pinref part="R8" gate="G$1" pin="1"/>
</segment>
</net>
<net name="N$5" class="0">
<segment>
<wire x1="119.38" y1="142.24" x2="119.38" y2="134.62" width="0.1524" layer="91"/>
<wire x1="114.3" y1="142.24" x2="119.38" y2="142.24" width="0.1524" layer="91"/>
<wire x1="114.3" y1="134.62" x2="114.3" y2="142.24" width="0.1524" layer="91"/>
<wire x1="119.38" y1="142.24" x2="134.62" y2="142.24" width="0.1524" layer="91"/>
<wire x1="142.24" y1="154.94" x2="134.62" y2="154.94" width="0.1524" layer="91"/>
<wire x1="134.62" y1="154.94" x2="129.54" y2="154.94" width="0.1524" layer="91"/>
<wire x1="134.62" y1="142.24" x2="134.62" y2="154.94" width="0.1524" layer="91"/>
<junction x="119.38" y="142.24"/>
<junction x="134.62" y="154.94"/>
<pinref part="IC1" gate="G$1" pin="SW2"/>
<pinref part="IC1" gate="G$1" pin="SW1"/>
<pinref part="D1" gate="G$1" pin="A"/>
<pinref part="L1" gate="G$1" pin="2"/>
</segment>
</net>
<net name="N$11" class="0">
<segment>
<wire x1="172.72" y1="139.7" x2="172.72" y2="137.16" width="0.1524" layer="91"/>
<wire x1="172.72" y1="139.7" x2="172.72" y2="154.94" width="0.1524" layer="91"/>
<wire x1="147.32" y1="154.94" x2="157.48" y2="154.94" width="0.1524" layer="91"/>
<wire x1="157.48" y1="154.94" x2="157.48" y2="152.4" width="0.1524" layer="91"/>
<wire x1="172.72" y1="154.94" x2="157.48" y2="154.94" width="0.1524" layer="91"/>
<wire x1="172.72" y1="154.94" x2="182.88" y2="154.94" width="0.1524" layer="91"/>
<wire x1="124.46" y1="134.62" x2="124.46" y2="139.7" width="0.1524" layer="91"/>
<wire x1="124.46" y1="139.7" x2="172.72" y2="139.7" width="0.1524" layer="91"/>
<wire x1="177.8" y1="114.3" x2="182.88" y2="114.3" width="0.1524" layer="91"/>
<wire x1="182.88" y1="114.3" x2="182.88" y2="154.94" width="0.1524" layer="91"/>
<wire x1="182.88" y1="154.94" x2="193.04" y2="154.94" width="0.1524" layer="91"/>
<junction x="172.72" y="139.7"/>
<junction x="157.48" y="154.94"/>
<junction x="172.72" y="154.94"/>
<junction x="182.88" y="154.94"/>
<pinref part="R1" gate="G$1" pin="1"/>
<pinref part="D1" gate="G$1" pin="C"/>
<pinref part="COUT" gate="G$1" pin="1"/>
<pinref part="IC1" gate="G$1" pin="ISP"/>
<pinref part="R8" gate="G$1" pin="2"/>
<pinref part="J3" gate="G$1" pin="1"/>
</segment>
</net>
<net name="N$1" class="0">
<segment>
<wire x1="96.52" y1="139.7" x2="96.52" y2="121.92" width="0.1524" layer="91"/>
<wire x1="96.52" y1="121.92" x2="101.6" y2="121.92" width="0.1524" layer="91"/>
<pinref part="R4" gate="G$1" pin="1"/>
<pinref part="IC1" gate="G$1" pin="SHDN"/>
</segment>
</net>
<net name="LED_VCC" class="0">
<segment>
<wire x1="129.54" y1="134.62" x2="129.54" y2="137.16" width="0.1524" layer="91"/>
<wire x1="129.54" y1="137.16" x2="147.32" y2="137.16" width="0.1524" layer="91"/>
<wire x1="147.32" y1="137.16" x2="147.32" y2="124.46" width="0.1524" layer="91"/>
<wire x1="172.72" y1="124.46" x2="172.72" y2="127" width="0.1524" layer="91"/>
<wire x1="147.32" y1="124.46" x2="172.72" y2="124.46" width="0.1524" layer="91"/>
<wire x1="172.72" y1="124.46" x2="193.04" y2="124.46" width="0.1524" layer="91"/>
<junction x="172.72" y="124.46"/>
<label x="148.59" y="121.92" size="1.778" layer="95"/>
<pinref part="IC1" gate="G$1" pin="ISN"/>
<pinref part="R1" gate="G$1" pin="2"/>
<pinref part="J1" gate="G$1" pin="1"/>
</segment>
</net>
<net name="N$10" class="0">
<segment>
<wire x1="40.64" y1="142.24" x2="40.64" y2="137.16" width="0.1524" layer="91"/>
<pinref part="R2" gate="G$1" pin="1"/>
<pinref part="C1" gate="G$1" pin="1"/>
</segment>
</net>
</nets>
</sheet>
</sheets>
</schematic>
</drawing>
</eagle>
